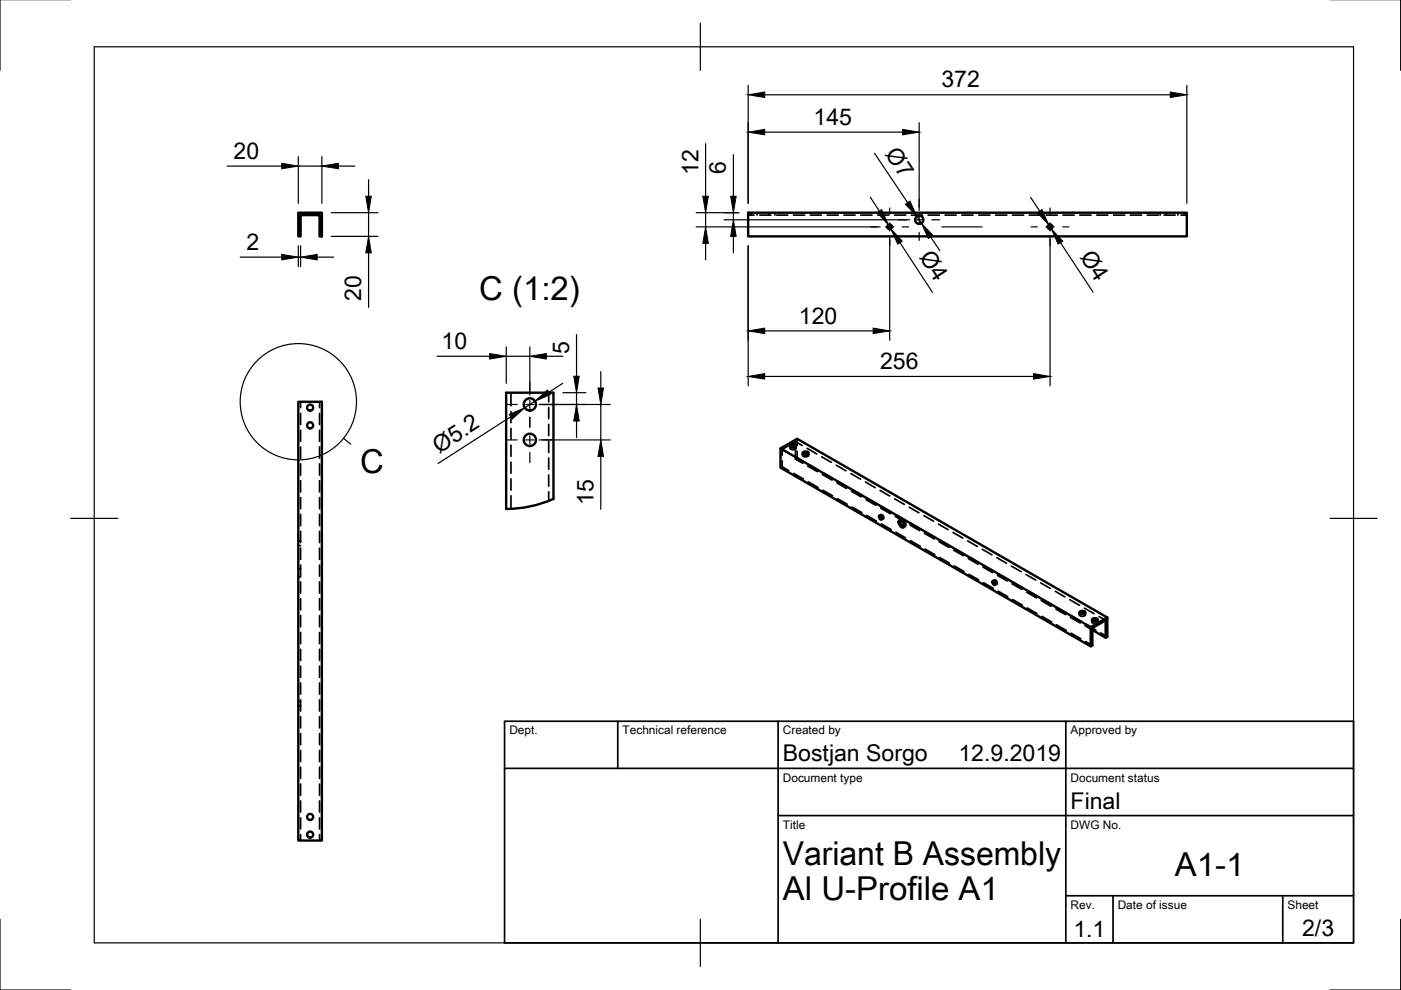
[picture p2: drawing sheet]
<svg xmlns="http://www.w3.org/2000/svg" width="297mm" height="210mm" viewBox="0 0 297 210" stroke-linecap="round" stroke-linejoin="round" font-family="sans-serif">
<!-- layer: Visible -->
<g fill="none" stroke="#000" stroke-width=".51">
<path d="M63.2 45.1h5v5h-.4v-4.5h-4.1v4.5h-.5zM158.6 45.1h93v5h-93zM63.2 85.2h5v93h-5zM107.3 83.3h10v22.5a24.7 24.7 0 0 1-10 2.1zM165.5 95.1v4.1l65.7 37.8 .4-.2v-3.6l2.8-1.7v3.7M167.5 94.5a.71 .71 0 0 1 1.3 .1 .71 .71 0 0 1-1.3-.1zM167.6 94.8l.5-.2 .6 .2M168.7 94.8h.1M170.2 96a.71 .71 0 0 1 1.2 .2 .71 .71 0 0 1-1.2-.2zM170.3 96.3l.5-.2 .5 .2M186.4 109.4l.5 .1 .1 .6-.5-.1zM186.7 109.3l.4 .6"/>
<path d="M190.7 110.3a1.02 1.02 0 0 1 .9 1.5 1.02 1.02 0 0 1-.9-1.5zM190.9 110.3l.2 .8 .6 .6M210.4 123.2l.5 .1 .1 .7-.4-.2zM210.8 123.2l.3 .6M228.9 129.8a.71 .71 0 0 1 1.2 .2 .71 .71 0 0 1-1.2-.2zM228.9 130.1l.6-.2 .5 .2M231.2 133l3.6-2.1-65.8-37.9-3.5 2.1 65.7 37.9v4M231.5 131.3a.71 .71 0 0 1 1.3 .2 .71 .71 0 0 1-1.3-.2zM231.6 131.6l.5-.1 .6 .1M234.8 130.9v4.1l-.4 .2-2.8-1.6"/>
<circle cx="188.6" cy="48.1" r=".5"/>
<circle cx="194.9" cy="46.6" r=".88"/>
<circle cx="222.6" cy="48.1" r=".5"/>
<circle cx="65.8" cy="86.4" r=".65"/>
<circle cx="65.8" cy="90.2" r=".65"/>
<circle cx="112.3" cy="93.3" r="1.3"/>
<circle cx="112.3" cy="85.7" r="1.3"/>
<circle cx="65.8" cy="177" r=".65"/>
<circle cx="65.8" cy="173.2" r=".65"/>
</g>
<!-- layer: Hidden -->
<g fill="none" stroke="#000" stroke-width=".36">
<path d="M63.2 48.6h.5M63.2 47.6h.5M63.2 47.5h.5M63.2 45.7h.5M65.1 45.1v.5M66.4 45.1v.5M158.6 45.6h1.3M159.2 45.1v.5M160.5 45.1v.5M161.1 45.6h2.3M163 45.1v.5M164.3 45.1v.5"/>
<path d="M164.6 45.6h2.4M168.2 45.6h2.4M171.8 45.6h2.4M175.4 45.6h2.3M178.9 45.6h2.4M182.5 45.6h2.4M186.1 45.6h2.3M189.7 45.6h2.3M193.2 45.6h2.4M196.8 45.6h2.4M200.4 45.6h2.3M203.9 45.6h2.4"/>
<path d="M207.5 45.6h2.4M211.1 45.6h2.4M214.7 45.6h2.3M218.2 45.6h2.4M221.8 45.6h2.4M225.4 45.6h2.4M228.9 45.6h2.4M232.5 45.6h2.4M236.1 45.6h2.4M239.6 45.6h2.4M243.2 45.6h2.4M246 45.1v.5"/>
<path d="M246.8 45.6h2.4M247.3 45.1v.5M249.7 45.1v.5M250.4 45.6h1.2M251 45.1v.5M63.7 85.2v1.2M63.7 87.6v2.4M63.7 91.2v2.4M63.7 94.8v2.4M63.7 98.4v2.3M67.8 85.2v1.2M67.8 87.6v2.4"/>
<path d="M67.8 91.2v2.4M67.8 94.8v2.4M67.8 98.4v2.3M108.3 83.3v2.8M108.3 87.2v2.4M108.3 90.8v2.4M108.3 94.4v2.4M108.3 98v2.3M116.3 83.3v1.9M116.3 86.4v2.4M116.3 90v2.4M116.3 93.5v2.4"/>
<path d="M116.3 97.1v2.4M165.5 99.2l.3-.2 1.4 .8M165.8 97.7v1.3M167.2 96.1l-1.4-.8v1.2M167.5 94.6v.4M167.6 94.8a.45 .45 0 0 0 .1 .5 .45 .45 0 0 0 .6 0 .37 .37 0 0 0 .4-.1 .37 .37 0 0 0 0-.4M168.3 96.7l2 1.2M168.7 97.3l.3-.2 1.4 .9M168.7 93.7v3.6M168.7 97.3l1.5 .9M168.8 94.6v.4M169 93v1.5"/>
<path d="M169 95.7v1.4M170.1 94.5l-1.4-.8-2.9 1.6M170.1 96.1v.4M170.2 96.3a.45 .45 0 0 0 .2 .6 .45 .45 0 0 0 .5 0h.1a.33 .33 0 0 0 .4-.2 .33 .33 0 0 0-.1-.4M171.1 95.1l2.1 1.2M171.2 98.8l2.1 1.2M171.4 98.5l2 1.2M171.4 96.1v.4M171.5 98.5l2 1.2M174.2 96.9l2.1 1.1M177.3 98.6l2.1 1.2M63.2 115.7h.5"/>
<path d="M63.2 114.7h.5M63.7 101.9v2.4M63.7 105.5v2.4M63.7 109.1v2.4M63.7 112.6v2.4M63.7 116.2v2.4M63.7 119.8v2.4M67.8 101.9v2.4M67.8 105.5v2.4M67.8 109.1v2.4M67.8 112.6v2.4M67.8 116.2v2.4"/>
<path d="M67.8 119.8v2.4M108.3 101.5v2.4M108.3 105.1v2.8M116.3 100.7v2.4M116.3 104.3v1.9M168.3 100.4l2 1.2M171.4 102.2l2 1.1M174.3 100.6l2.1 1.2M174.5 100.3l2.1 1.2M174.5 103.9l2 1.2M177.4 102.4l2.1 1.2M177.6 102l2.1 1.3"/>
<path d="M177.6 105.7l2 1.2M180.4 100.4l2.1 1.2M180.5 104.2l2.1 1.2M180.7 103.8l2.1 1.3M180.7 107.5l2 1.2M183.5 102.2l2 1.2M183.6 106l2.1 1.1M183.7 105.6l2.2 1.3M183.7 109.3l2.1 1.2M186.6 104l2 1.2M186.7 109.3a.41 .41 0 0 1 .5-.1 .41 .41 0 0 1 .2 .5l-.1 .3h-.3M186.7 107.7l2.1 1.2"/>
<path d="M186.8 109.1l-.4 .2M186.9 107.4l2 1.2M186.9 111.1l2 1.2M186.9 107.5l2.1 1.1M187.3 110l-.4 .2M189.7 105.8l2 1.1M189.8 109.5l2.1 1.2M189.9 109.2l2.2 1.2M189.9 112.9l2.1 1.1M190.9 110.3a.67 .67 0 0 1 .7-.1 .67 .67 0 0 1 .4 .6 .51 .51 0 0 1-.3 .9M191 110.1l-.3 .2M191.9 111.6l-.3 .2"/>
<path d="M192.8 107.5l2 1.2M192.9 111.3l2.1 1.2M193 110.9l2.2 1.3M193 114.6l2.1 1.2M195.9 109.3l2 1.2M196 113.1l2.1 1.2M196.1 112.7l2.1 1.2M196.1 116.4l2.1 1.2M196.2 112.8l2.1 1.2M199 111.1l2 1.2M199.1 114.9l2.1 1.1M199.2 114.5l2.2 1.3"/>
<path d="M199.2 118.2l2.1 1.2M202.1 112.9l2 1.2M202.2 116.6l2.1 1.2M202.3 116.3l2.2 1.3M202.3 120l2.1 1.2M205.1 114.7l2.1 1.2M205.3 118.4l2 1.2M205.4 118.1l2.2 1.2M208.3 116.5l2 1.1M208.5 119.9l2.1 1.2M208.6 119.9l2.1 1.2M211.3 118.2l2.1 1.2"/>
<path d="M63.2 122.3h.5M63.2 120.6h.5M63.7 123.4v2.3M63.7 126.9v2.4M63.7 130.5v2.4M63.7 134.1v2.4M63.7 137.7v2.3M67.8 123.4v2.3M67.8 126.9v2.4M67.8 130.5v2.4M67.8 134.1v2.4M67.8 137.7v2.3"/>
<path d="M205.4 121.8l2.1 1.2M208.4 120.2l2 1.2M208.5 123.5l2.1 1.2M210.7 123.2v-.1a.44 .44 0 0 1 .7 .1 .44 .44 0 0 1-.2 .7l-.1-.1M210.8 123l-.3 .2M211.3 123.8l-.3 .2M211.5 122l2.1 1.2M211.6 121.7l2.2 1.2M211.6 125.3l2.1 1.2M214.4 120l2.1 1.2M214.6 123.8l2 1.2M214.7 123.4l2.1 1.2"/>
<path d="M214.7 127.1l2.1 1.2M214.8 123.5l2.1 1.2M217.5 121.8l2.1 1.2M217.7 125.6l2 1.2M217.8 125.2l2.1 1.2M217.8 128.9l2.1 1.2M217.9 125.3l2.1 1.2M220.6 123.6l2.1 1.2M220.8 127.4l2 1.1M220.9 127l2.2 1.3M220.9 130.7l2.1 1.2M223.7 125.4l2.1 1.2"/>
<path d="M223.9 129.1l2 1.2M224 128.8l2.1 1.2M224 132.5l2.1 1.2M224.1 128.9l2 1.1M226.8 127.2l2.1 1.1M226.9 130.9l2.1 1.2M227.1 130.6l2.1 1.2M227.1 134.3l2.1 1.1M228.8 129.9v.4M228.9 130.1a.45 .45 0 0 0 .1 .6 .45 .45 0 0 0 .6 0 .37 .37 0 0 0 .4-.1 .37 .37 0 0 0 0-.5M229.9 128.9l2.1 1.2M230.1 132.7l1.5 .9"/>
<path d="M230.1 129.9v.4M230.2 132.3l1.4 .9M230.2 136l1.4 .8M230.3 132.4l2 1.2M231.5 131.4v.4M231.6 131.6a.45 .45 0 0 0 .1 .6 .45 .45 0 0 0 .6 0h.1a.33 .33 0 0 0 .3-.2 .33 .33 0 0 0 0-.4M232.8 131.4v.4M233 130.7l1.4 .8M233.4 134.2l1.4 .8M63.2 149.7h.5M63.2 148.7h.5M63.7 141.2v2.4"/>
<path d="M63.7 144.8v2.4M63.7 148.4v2.4M63.7 151.9v2.4M63.7 155.5v2.4M63.7 159.1v2.4M67.8 141.2v2.4M67.8 144.8v2.4M67.8 148.4v2.4M67.8 151.9v2.4M67.8 155.5v2.4M67.8 159.1v2.4M63.7 162.7v2.4"/>
<path d="M63.7 166.2v2.4M63.7 169.8v2.4M63.7 173.4v2.4M63.7 177v1.2M67.8 162.7v2.4M67.8 166.2v2.4M67.8 169.8v2.4M67.8 173.4v2.4M67.8 177v1.2"/>
</g>
<!-- layer: Border -->
<path d="M0 -.1v15M297 -.1v15M20 9.9h267v190h-267zM148.5 4.9v10M15 109.9h10M282 109.9h10M0 194.9v15h15M148.5 194.9v10M297 194.9v15h-15" fill="none" stroke="#000" stroke-width=".25"/>
<!-- layer: TitleBlock -->
<path d="M107 152.9h180v47h-180zM131 152.9v10M165 152.9v47M226 152.9v47M107 162.9h180M165 172.9h122M226 189.9h61M236 189.9v10M272 189.9v10" fill="none" stroke="#000" stroke-width=".36"/>
<!-- layer: Dimensions -->
<g fill="none" stroke="#000" stroke-width=".25">
<path d="M158.6 18.1v25M251.6 18.1v25M48.2 35.2h11.5M63.2 33.2v9.9M63.2 35.2h5M68.2 33.2v9.9M71.7 35.2h3.5M78.1 38.1v3.5M149.6 30.5v11.1M155.5 32.8v8.8M162.1 20.1h86M162.1 28h29.3"/>
<path d="M185.4 32.5l7 10.5M194.9 26v18.6M50.9 54.5h8.8M63.2 52.1v4.4M63.2 54.5h.5M63.7 52.1v4.4M67.2 54.5h3.5M70.2 45.1h9.9M70.2 50.1h9.9M78.1 45.1v5M78.1 53.6v11.6M147.6 45.1h9"/>
<path d="M147.6 48.1h39M149.6 45.1v3M149.6 51.6v3.5M153.5 46.6h39.4M155.5 45.1v1.5M155.5 50.1v3.5M158.6 52.1v29.7M184.5 41.8l1.9 3M188.4 47.7l.5 .8M188.6 50.1v22.1M190.8 51.4l6.9 10.6M194.4 45.9l1 1.4"/>
<path d="M197.3 50.2l2 2.9M218.5 41.8l1.9 3M222.4 47.7l.5 .8M222.6 50.1v31.7M224.8 51.4l7 10.5M92.7 75.5h11.1M107.3 73.5v7.8M107.3 75.5h5M112.3 73.5v10.3M115.8 75.5h3.5M122.2 70.9v8.9M127.4 78.8v3.5"/>
<path d="M162.1 70.2h23M162.1 79.8h57M108.3 88.4l-15.4 9.9M113.4 85.1l-2.2 1.4M114.3 85.8h15.1M114.3 93.3h15.1M119.3 81.3l-2.9 1.9M119.3 83.3h4.9M122.2 83.3v2.5M122.2 89.3v3.5M127.4 85.8v7.5M127.4 96.8v11.2"/>
</g>
<g fill="#000" stroke="#000" stroke-width=".21">
<path d="M158.6 20.1l3.5-.6v1.2zM248.1 19.5l3.5 .6-3.5 .6zM59.7 34.6l3.5 .6-3.5 .6zM68.2 35.2l3.5-.6v1.2zM158.6 28l3.5-.6v1.2zM191.4 27.4l3.5 .6-3.5 .6zM59.7 53.9l3.5 .6-3.5 .6zM63.7 54.5l3.5-.6v1.2zM77.6 41.6h1.1l-.6 3.5zM78.1 50.1l.6 3.5h-1.1zM149.6 48.1l.6 3.5h-1.2zM149 41.6h1.2l-.6 3.5z"/>
<path d="M155.5 46.6l.6 3.5h-1.2zM154.9 41.6h1.2l-.6 3.5zM185.9 45.1l1-.7 1.5 3.3zM188.9 48.5l2.4 2.6-1 .7zM192 43.3l.9-.7 1.5 3.3zM195.4 47.3l2.4 2.6-1 .7zM219.9 45.1l1-.7 1.5 3.3zM222.9 48.5l2.4 2.6-1 .7zM103.8 75l3.5 .5-3.5 .6zM112.3 75.5l3.5-.5v1.1zM121.6 79.8h1.2l-.6 3.5zM158.6 70.2l3.5-.6v1.1z"/>
<path d="M158.6 79.8l3.5-.6v1.2zM185.1 69.6l3.5 .6-3.5 .5zM219.1 79.2l3.5 .6-3.5 .6zM108 87.9l3.2-1.4-2.6 2.4zM113.4 85.1l2.7-2.4 .6 1zM122.2 85.8l.6 3.5h-1.2zM126.8 82.3h1.2l-.6 3.5zM127.4 93.3l.6 3.5h-1.2z"/>
</g>
<!-- layer: Annotations -->
<g fill="none" stroke="#000" stroke-width=".25">
<path d="M72.8 92.9l1.6 1.3"/>
<circle cx="63.3" cy="85.2" r="12.3"/>
</g>
<!-- layer: Center Lines -->
<g fill="none" stroke="#000" stroke-width=".25">
<path d="M184.6 48.1h1.3M187.7 48.1h1.8M188.6 44.1v1.3M188.6 47.2v1.8M188.6 50.8v1.3M190.5 46.6h1.7M191.3 48.1h1.3M194 46.6h1.8M194.9 42.2v1.7M194.9 45.7v1.8M194.9 49.3v1.7M197.5 46.6h1.8"/>
<path d="M199.7 48.1h8.5M218.6 48.1h1.3M221.7 48.1h1.8M222.6 44.1v1.3M222.6 47.2v1.8M222.6 50.8v1.3M225.3 48.1h1.3M107.5 85.8h2.1M107.5 93.3h2.1M111.4 85.8h1.8M111.4 93.3h1.8M112.3 81v2.1"/>
<path d="M112.3 84.9v1.8M112.3 88.4v2.2M112.3 92.4v1.8M112.3 95.9v2.2M115 85.8h2.1M115 93.3h2.1"/>
</g>
<g font-size="7">
<text x="101.6" y="63.6">C (1:2)</text>
<text x="76.4" y="100.3">C</text>
<text x="166" y="183.4">Variant B Assembly</text>
<text x="249.1" y="185.8">A1-1</text>
<text x="166" y="190.9">Al U-Profile A1</text>
</g>
<g font-size="4.9">
<text x="199.6" y="18.5">372</text>
<text x="172.5" y="26.5">145</text>
<text x="49.5" y="33.6">20</text>
<text x="187.5" y="32.7" transform="rotate(56 187.5 32.7)">Ø7</text>
<text x="148.1" y="37.1" transform="rotate(-90 148.1 37.1)">12</text>
<text x="153.9" y="36.8" transform="rotate(-90 153.9 36.8)">6</text>
<text x="52.3" y="53">2</text>
<text x="194.8" y="54.6" transform="rotate(57 194.8 54.6)">Ø4</text>
<text x="228.9" y="54.5" transform="rotate(57 228.9 54.5)">Ø4</text>
<text x="76.6" y="63.8" transform="rotate(-90 76.6 63.8)">20</text>
<text x="169.4" y="68.6">120</text>
<text x="93.6" y="74">10</text>
<text x="120.7" y="75" transform="rotate(-90 120.7 75)">5</text>
<text x="186.6" y="78.2">256</text>
<text x="93.1" y="96.2" transform="rotate(-33 93.1 96.2)">Ø5.2</text>
<text x="125.8" y="107" transform="rotate(-90 125.8 107)">15</text>
<text x="166" y="161.4">Bostjan Sorgo</text>
<text x="203.2" y="161.4">12.9.2019</text>
<text x="227" y="171.4">Final</text>
<text x="227.6" y="198.6">1.1</text>
<text x="276.1" y="198.5">2/3</text>
</g>
<g font-size="2.5">
<text x="108" y="155.7">Dept.</text>
<text x="132" y="155.7">Technical reference</text>
<text x="166" y="155.7">Created by</text>
<text x="227" y="155.7">Approved by</text>
<text x="166" y="165.7">Document type</text>
<text x="227" y="165.7">Document status</text>
<text x="166" y="175.7">Title</text>
<text x="227" y="175.7">DWG No.</text>
<text x="227" y="192.7">Rev.</text>
<text x="237" y="192.7">Date of issue</text>
<text x="273" y="192.7">Sheet</text>
</g>
</svg>
